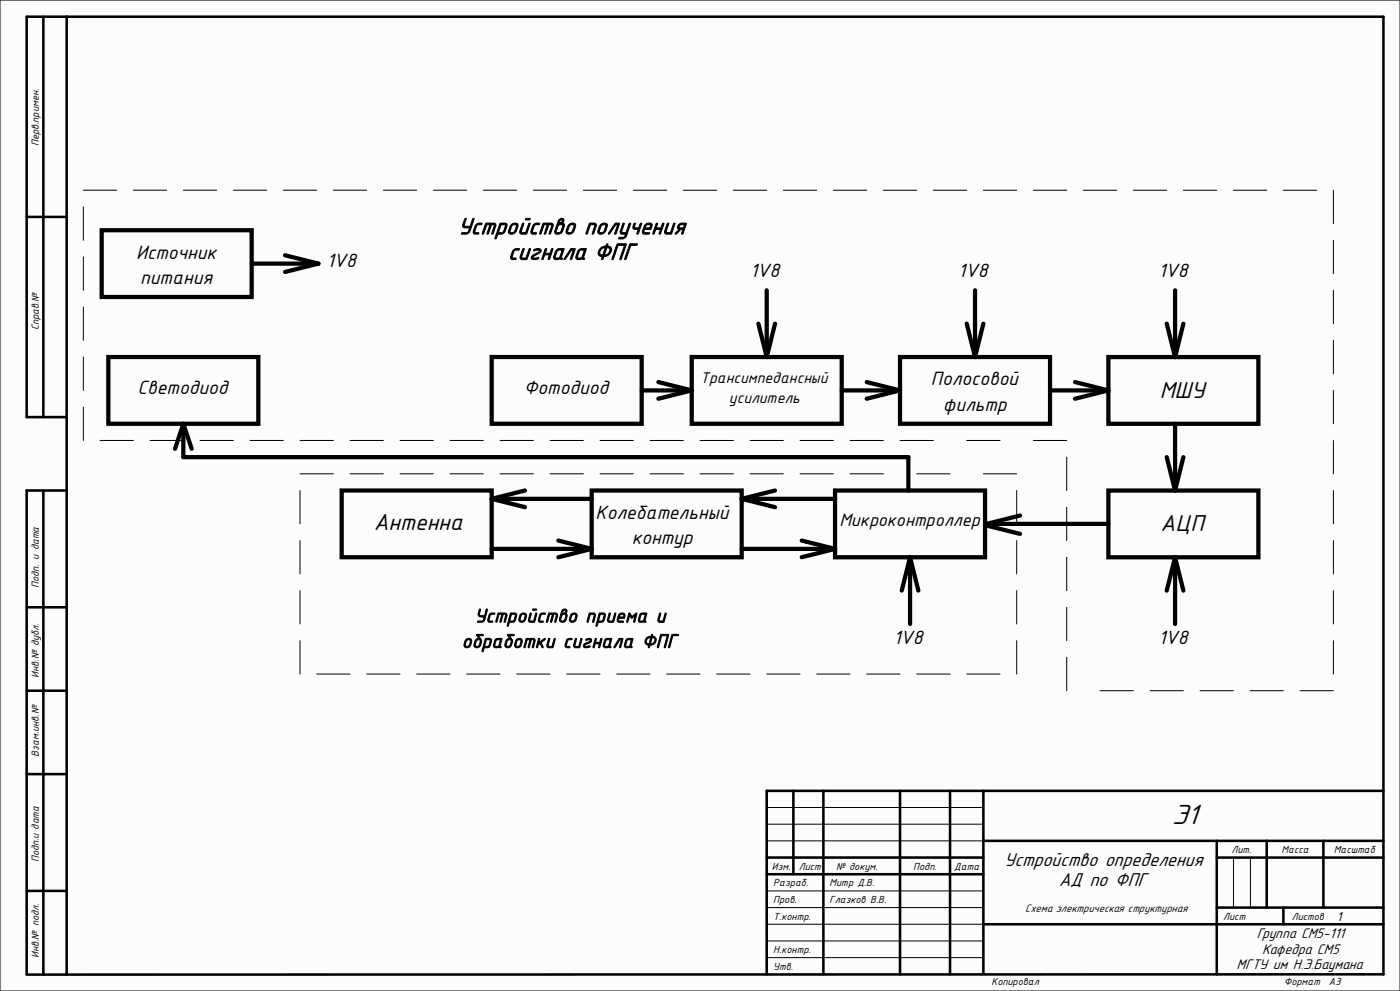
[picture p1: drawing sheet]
<svg xmlns="http://www.w3.org/2000/svg" width="420mm" height="297mm" viewBox="0 0 420 297" stroke-linecap="round" stroke-linejoin="round" font-family="sans-serif">
<path d="M0 0h420v297h-420z" fill-rule="evenodd" fill="#fcfcfc"/>
<g fill="none" stroke="#000" stroke-width=".76">
<path d="M13 5v120M20 5v287M8 65h12M20 125h-12v-120h407v287l-407 .1M13 147v145M20 147h-12v145M8 182h12M8 207h12M8 232h12M238 237v25M247 237v55M270 237v55"/>
<path d="M285 237v55M295 237v54.9M415 237h-185v55M230 257h65M295 252h120M365 252v40M365 257h50M380 252v20M397 252v20M8 267h12M230 262h65M295 277h120"/>
<path d="M365 272h50M385 272v5"/>
</g>
<g fill="none" stroke="#000" stroke-width=".3">
<path d="M0 0h420v297h-420zM25 57h10M40 57h10M55 57h10M70 57h10M85 57h10M100 57h10M115 57h10M130 57h10M145 57h10M160 57h10M175 57h10"/>
<path d="M190 57h10M205 57h10M220 57h10M235 57h10M250 57h10M265 57h10M280 57h10M295 57h10M310 57h10M325 57h10M340 57h10M355 57h10"/>
<path d="M370 57h10M385 57h10M400 57v10M25 62v10M25 77v10M400 72v10M25 92v10M400 87v10M25 107v10M400 102v10M400 117v10M25 122v10"/>
<path d="M30 132h10M45 132h10M60 132h10M75 132h10M90 132h10M105 132h10M120 132h10M135 132h10M150 132h10M165 132h10M180 132h10M195 132h10"/>
<path d="M210 132h10M225 132h10M240 132h10M255 132h10M270 132h10M290 132h10M310 132h10M320 137v10M400 132v10M90 147v10M90 142h10M105 142h10"/>
<path d="M120 142h10M135 142h10M150 142h10M165 142h10M180 142h10M195 142h10M210 142h10M225 142h10M240 142h10M255 142h10M275 142h10M295 142h10"/>
<path d="M305 147v10M320 152v10M400 147v10M90 162v10M90 177v10M305 162v10M305 177v10M320 167v10M400 162v10M400 177v10M90 192v10M305 192v10"/>
<path d="M320 182v10M320 197v10M400 192v10M95 202h10M110 202h10M125 202h10M140 202h10M155 202h10M170 202h10M185 202h10M200 202h10M215 202h10"/>
<path d="M230 202h10M245 202h10M260 202h10M275 202h10M290 202h10M330 207h10M345 207h10M360 207h10M375 207h10M390 207h10M230 252h65M230 242h65"/>
<path d="M230 247h65M370 257v15M375.1 257v15M230 272h65M230 277h65M230 267h65M230 287h65M230 282h65"/>
</g>
<g fill="none" stroke="#000" stroke-width="1.3">
<path d="M30.5 69h45v20h-45zM75.5 79h20M85.5 76.5l10 2.5M95.5 79l-10 2.5M227.5 97l2.5 10M230 87v20M232.5 97l-2.5 10M290 97l2.5 10M292.5 87v20M295 97l-2.5 10M350 97l2.5 10M352.5 87v20"/>
<path d="M355 97l-2.5 10M32.5 107h45v20h-45zM147.5 107h45v20h-45zM192.5 117h15M197.5 114.5l10 2.5M207.5 107h45v20h-45zM207.5 117l-10 2.5M252.5 117h17.5M260 114.5l10 2.5M270 107h45v20h-45zM270 117l-10 2.5M315 117h17.5"/>
<path d="M322.5 114.5l10 2.5M332.5 107h45v20h-45zM332.5 117l-10 2.5M52.5 134.5l2.5-7.5 2.5 7.5M55 129.5v7.5h217.5v10M350 137l2.5 10M352.5 127v20M355 137l-2.5 10M102.5 147h45v20h-45zM147.5 149.5h30M147.5 149.5l10 2.5M157.5 147l-10 2.5"/>
<path d="M177.5 147h45v20h-45zM222.5 149.5h28M222.5 149.5l10 2.5M232.5 147l-10 2.5M250.5 147h45v20h-45zM296 157.5l10 2.5M306 154.5l-10 2.5h36.5M332.5 147h45v20h-45zM147.5 164.5h30M167.5 162l10 2.5M177.5 164.5l-10 2.5M222.5 164.5h28"/>
<path d="M240.5 162l10 2.5M250.5 164.5l-10 2.5M273 167v20M273 167l-2.5 10M273 167l2.5 10M352.5 167v20M352.5 167l-2.5 10M352.5 167l2.5 10"/>
</g>
<text font-size="8.8" x="351.6" y="246.9">Э1</text>
<g font-size="7.5">
<text x="347.9" y="119.2">МШУ</text>
<text x="112.1" y="158.8">Антенна</text>
<text x="348.1" y="159.2">АЦП</text>
</g>
<g font-size="7.3">
<text x="137.4" y="70.2">Устройство получения</text>
<text x="152.4" y="77.8">сигнала ФПГ</text>
</g>
<g font-size="6.2">
<text x="40.8" y="77.5">Источник</text>
<text x="98" y="79.9">1V8</text>
<text x="225" y="82.9">1V8</text>
<text x="287.5" y="82.9">1V8</text>
<text x="347.5" y="82.9">1V8</text>
<text x="42.1" y="85.1">питания</text>
<text x="41.3" y="118">Светодиод</text>
<text x="157.1" y="118">Фотодиод</text>
<text x="279.3" y="115.5">Полосовой</text>
<text x="282.9" y="123.1">фильтр</text>
<text x="178.7" y="155.5">Колебательный</text>
<text x="189.5" y="163.2">контур</text>
<text x="142.3" y="186.5">Устройство приема и</text>
<text x="138.5" y="194.1">обработки сигнала ФПГ</text>
<text x="268" y="192.9">1V8</text>
<text x="347.5" y="192.9">1V8</text>
</g>
<g font-size="5.9">
<text x="301.3" y="259.5">Устройство определения</text>
<text x="317.7" y="265.6">АД по ФПГ</text>
</g>
<text font-size="5.8" x="251.8" y="157.6">Микроконтроллер</text>
<g font-size="5">
<text x="210.1" y="114.8">Трансимпедансный</text>
<text x="218.7" y="120.9">усилитель</text>
</g>
<g font-size="4.4">
<text x="377.1" y="281.3">Группа СМ5-111</text>
<text x="378.6" y="285.8">Кафедра СМ5</text>
<text x="370.9" y="290.4">МГТУ им Н.Э.Баумана</text>
</g>
<text font-size="4.1" x="401.1" y="275.9">1</text>
<text font-size="3.4" x="307.6" y="273.4">Схема электрическая структурная</text>
<g font-size="3.3">
<text x="11.7" y="43.8" transform="rotate(-90 11.7 43.8)">Перв.примен.</text>
<text x="11.7" y="99" transform="rotate(-90 11.7 99)">Справ.№</text>
<text x="11.7" y="176.2" transform="rotate(-90 11.7 176.2)">Подп. и дата</text>
<text x="11.7" y="203.1" transform="rotate(-90 11.7 203.1)">Инв.№ дубл.</text>
<text x="11.7" y="226.8" transform="rotate(-90 11.7 226.8)">Взам.инв.№</text>
<text x="369.5" y="255.7">Лит.</text>
<text x="384.4" y="255.7">Масса</text>
<text x="400.1" y="255.7">Масштаб</text>
<text x="11.7" y="258.5" transform="rotate(-90 11.7 258.5)">Подп.и дата</text>
<text x="231.5" y="260.7">Изм.</text>
<text x="239.6" y="260.7">Лист</text>
<text x="250.8" y="260.7">№ докум.</text>
<text x="274" y="260.7">Подп.</text>
<text x="286.2" y="260.7">Дата</text>
<text x="232" y="265.7">Разраб.</text>
<text x="248.9" y="265.7">Митр Д.В.</text>
<text x="232" y="275.7">Т.контр.</text>
<text x="232" y="270.7">Пров.</text>
<text x="248.9" y="270.7">Глазков В.В.</text>
<text x="367" y="275.7">Лист</text>
<text x="387.5" y="275.7">Листов</text>
<text x="11.7" y="287.1" transform="rotate(-90 11.7 287.1)">Инв.№ подл.</text>
<text x="232" y="285.7">Н.контр.</text>
<text x="232" y="290.7">Утв.</text>
<text x="297.4" y="295.1">Копировал</text>
<text x="385.2" y="295.1">Формат</text>
<text x="398.7" y="295.1">A3</text>
</g>
</svg>
